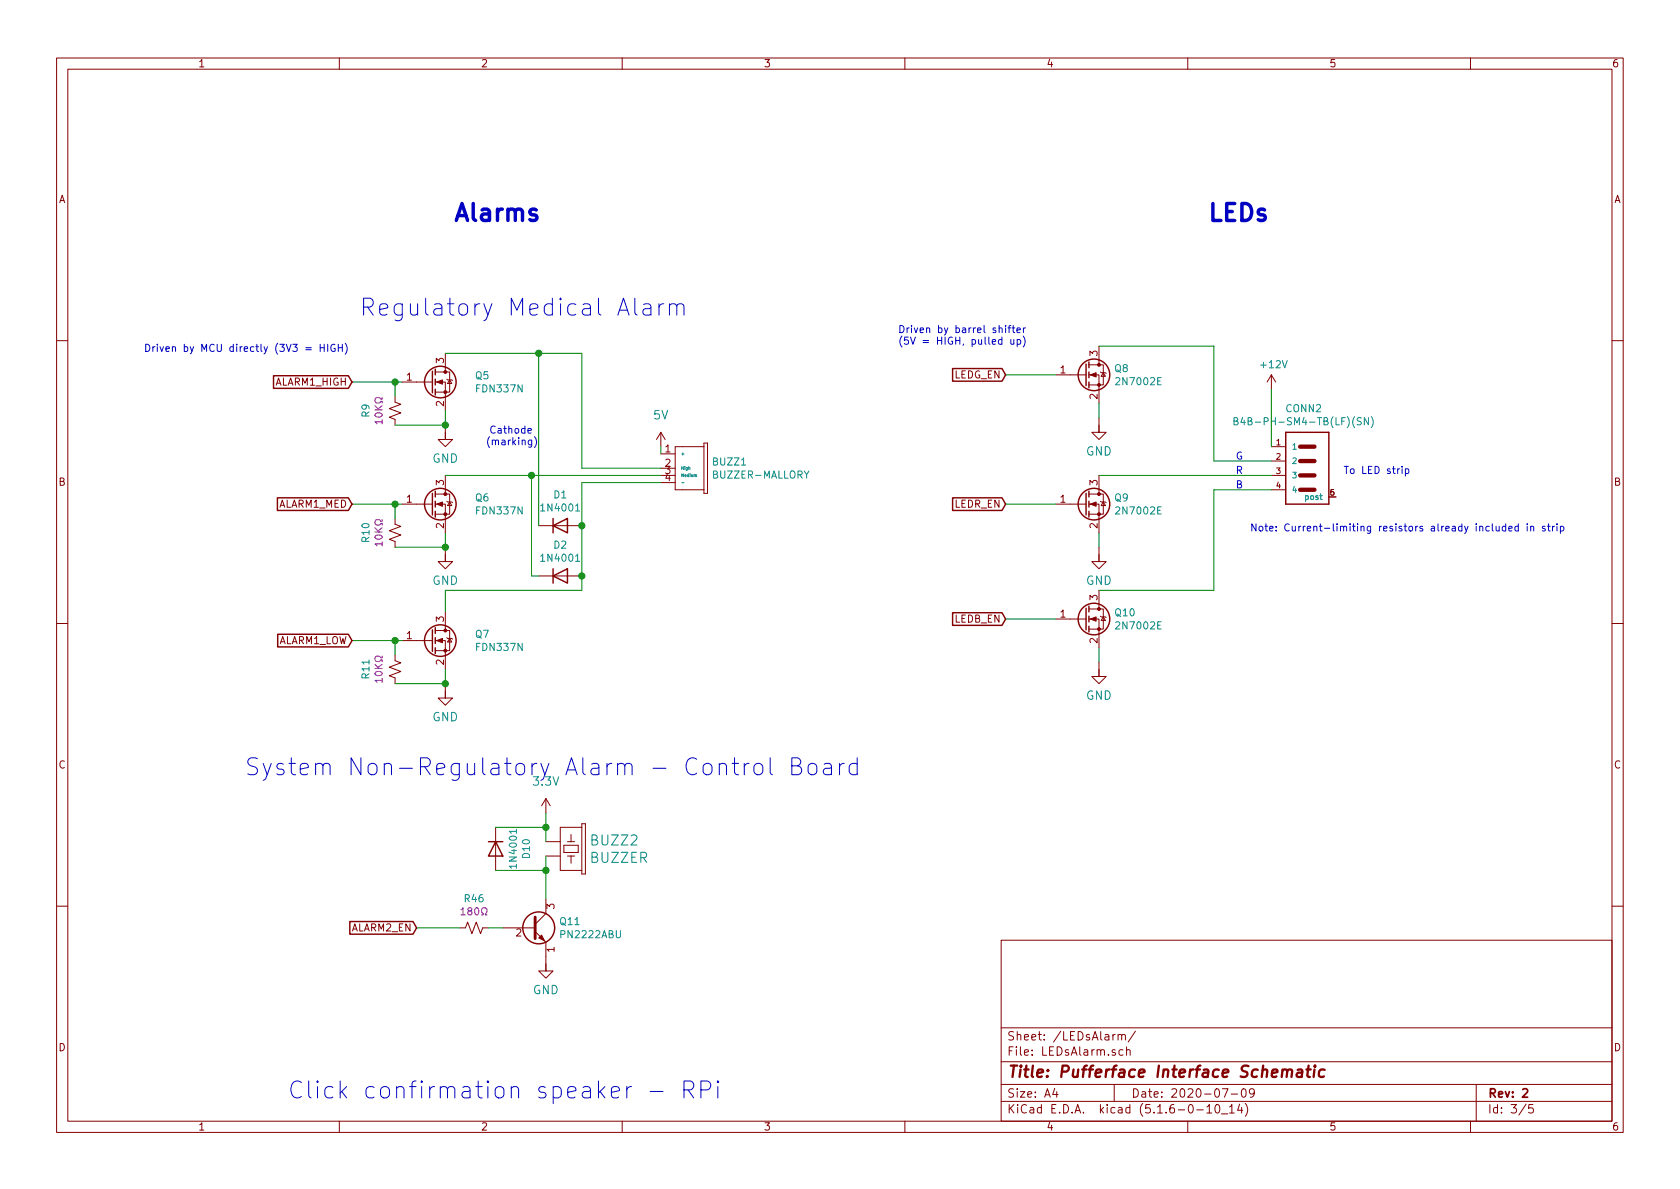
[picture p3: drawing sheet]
EESchema Schematic File Version 4
EELAYER 30 0
EELAYER END
$Descr A4 11693 8268
encoding utf-8
Sheet 3 5
Title "Pufferface Interface Schematic"
Date "2020-07-09"
Rev "2"
Comp ""
Comment1 ""
Comment2 ""
Comment3 ""
Comment4 ""
$EndDescr
Wire Wire Line
	4600 3100 4600 3150
$Comp
L Pufferfish:5V #SUPPLY08
U 1 1
P 4600 3100
F 0 "#SUPPLY08" H 4600 3100 50  0001 C CNN
F 1 "5V" H 4600 3322 59  0000 C CNN
F 2 "" H 4600 3100 50  0001 C CNN
F 3 "" H 4600 3100 50  0001 C CNN
	1    4600 3100
	1    0    0    -1  
$EndComp
Wire Wire Line
	4600 3350 4050 3350
Text GLabel 2450 3500 0    50   Input ~ 0
ALARM1_MED
Connection ~ 2750 3500
Wire Wire Line
	2750 3500 2800 3500
Wire Wire Line
	2450 3500 2750 3500
$Comp
L Pufferfish:GND #GND?
U 1 1
P 3100 3900
AR Path="/5EE93EE8" Ref="#GND?"  Part="1" 
AR Path="/5EE41C08/5EE93EE8" Ref="#GND?"  Part="1" 
AR Path="/5F073FE9/5EE93EE8" Ref="#GND06"  Part="1" 
F 0 "#GND06" H 3100 3900 50  0001 C CNN
F 1 "GND" H 3100 3770 59  0000 C CNN
F 2 "" H 3100 3900 50  0001 C CNN
F 3 "" H 3100 3900 50  0001 C CNN
	1    3100 3900
	1    0    0    -1  
$EndComp
$Comp
L Pufferfish:RES_SMD_0805 R?
U 1 1
P 2750 3700
AR Path="/5EE93EF5" Ref="R?"  Part="1" 
AR Path="/5EE41C08/5EE93EF5" Ref="R?"  Part="1" 
AR Path="/5F073FE9/5EE93EF5" Ref="R10"  Part="1" 
F 0 "R10" V 2545 3700 50  0000 C CNN
F 1 "RES_SMD_0805" H 2830 3510 50  0001 L CNN
F 2 "Pufferfish:RES_SMD_0805" H 2950 3300 50  0001 C CNN
F 3 "~" H 2750 3700 50  0001 C CNN
F 4 "?%" H 2900 3600 50  0001 C CNN "Tolerance"
F 5 "10KΩ" V 2636 3700 50  0000 C CNN "Resistance"
	1    2750 3700
	1    0    0    -1  
$EndComp
Wire Wire Line
	2750 3800 3100 3800
Wire Wire Line
	2750 3500 2750 3600
$Comp
L Pufferfish:GND #GND?
U 1 1
P 3100 4850
AR Path="/5EE5B705" Ref="#GND?"  Part="1" 
AR Path="/5EE41C08/5EE5B705" Ref="#GND?"  Part="1" 
AR Path="/5F073FE9/5EE5B705" Ref="#GND07"  Part="1" 
F 0 "#GND07" H 3100 4850 50  0001 C CNN
F 1 "GND" H 3100 4720 59  0000 C CNN
F 2 "" H 3100 4850 50  0001 C CNN
F 3 "" H 3100 4850 50  0001 C CNN
	1    3100 4850
	1    0    0    -1  
$EndComp
Text GLabel 2450 4450 0    50   Input ~ 0
ALARM1_LOW
Wire Wire Line
	3100 4100 3100 4250
Text GLabel 2450 2650 0    50   Input ~ 0
ALARM1_HIGH
Connection ~ 2750 2650
Wire Wire Line
	2750 2650 2800 2650
Wire Wire Line
	2450 2650 2750 2650
$Comp
L Pufferfish:GND #GND?
U 1 1
P 3100 3050
AR Path="/5EEAC69F" Ref="#GND?"  Part="1" 
AR Path="/5EE41C08/5EEAC69F" Ref="#GND?"  Part="1" 
AR Path="/5F073FE9/5EEAC69F" Ref="#GND05"  Part="1" 
F 0 "#GND05" H 3100 3050 50  0001 C CNN
F 1 "GND" H 3100 2920 59  0000 C CNN
F 2 "" H 3100 3050 50  0001 C CNN
F 3 "" H 3100 3050 50  0001 C CNN
	1    3100 3050
	1    0    0    -1  
$EndComp
$Comp
L Pufferfish:RES_SMD_0805 R?
U 1 1
P 2750 2850
AR Path="/5EEAC6AC" Ref="R?"  Part="1" 
AR Path="/5EE41C08/5EEAC6AC" Ref="R?"  Part="1" 
AR Path="/5F073FE9/5EEAC6AC" Ref="R9"  Part="1" 
F 0 "R9" V 2545 2850 50  0000 C CNN
F 1 "RES_SMD_0805" H 2830 2660 50  0001 L CNN
F 2 "Pufferfish:RES_SMD_0805" H 2950 2450 50  0001 C CNN
F 3 "~" H 2750 2850 50  0001 C CNN
F 4 "?%" H 2900 2750 50  0001 C CNN "Tolerance"
F 5 "10KΩ" V 2636 2850 50  0000 C CNN "Resistance"
	1    2750 2850
	1    0    0    -1  
$EndComp
Wire Wire Line
	2750 2650 2750 2750
Wire Wire Line
	4050 3250 4600 3250
Wire Wire Line
	4050 2450 4050 3250
Wire Wire Line
	3750 3650 3750 2450
Wire Wire Line
	3750 2450 4050 2450
Wire Wire Line
	3700 3300 3700 4000
Wire Wire Line
	3700 4000 3750 4000
Wire Wire Line
	3100 3300 3700 3300
Connection ~ 3700 3300
Wire Wire Line
	3700 3300 4600 3300
Wire Wire Line
	3100 4100 4050 4100
Wire Wire Line
	3100 2450 3750 2450
Connection ~ 3750 2450
Text Notes 8400 1550 0    118  ~ 24
LEDs
Text Notes 3150 1550 0    118  ~ 24
Alarms
Text Notes 2500 2200 0    118  ~ 0
Regulatory Medical Alarm
$Comp
L Diode:1N4001 D2
U 1 1
P 3900 4000
F 0 "D2" H 3900 4217 50  0000 C CNN
F 1 "1N4001" H 3900 4126 50  0000 C CNN
F 2 "Diode_THT:D_DO-41_SOD81_P10.16mm_Horizontal" H 3900 3825 50  0001 C CNN
F 3 "http://www.vishay.com/docs/88503/1n4001.pdf" H 3900 4000 50  0001 C CNN
	1    3900 4000
	1    0    0    -1  
$EndComp
Wire Wire Line
	4050 3350 4050 3650
$Comp
L Diode:1N4001 D1
U 1 1
P 3900 3650
F 0 "D1" H 3900 3867 50  0000 C CNN
F 1 "1N4001" H 3900 3776 50  0000 C CNN
F 2 "Diode_THT:D_DO-41_SOD81_P10.16mm_Horizontal" H 3900 3475 50  0001 C CNN
F 3 "http://www.vishay.com/docs/88503/1n4001.pdf" H 3900 3650 50  0001 C CNN
	1    3900 3650
	1    0    0    -1  
$EndComp
Connection ~ 4050 3650
Wire Wire Line
	4050 3650 4050 4000
Connection ~ 4050 4000
Wire Wire Line
	4050 4000 4050 4100
Text GLabel 7000 3500 0    50   Input ~ 0
LEDR_EN
Text GLabel 7000 2600 0    50   Input ~ 0
LEDG_EN
$Comp
L Transistor_FET:2N7002E Q8
U 1 1
P 7550 2600
F 0 "Q8" H 7754 2646 50  0000 L CNN
F 1 "2N7002E" H 7754 2555 50  0000 L CNN
F 2 "Package_TO_SOT_SMD:SOT-23" H 7750 2525 50  0001 L CIN
F 3 "http://www.diodes.com/assets/Datasheets/ds30376.pdf" H 7550 2600 50  0001 L CNN
	1    7550 2600
	1    0    0    -1  
$EndComp
Text GLabel 7000 4300 0    50   Input ~ 0
LEDB_EN
Text Notes 8600 3200 0    50   ~ 0
G
Text Notes 8600 3300 0    50   ~ 0
R
Text Notes 8600 3400 0    50   ~ 0
B
$Comp
L Controller_Library:B4B-PH-SM4-TB(LF)(SN) CONN2
U 1 1
P 9050 3250
F 0 "CONN2" H 9075 3667 50  0000 C CNN
F 1 "B4B-PH-SM4-TB(LF)(SN)" H 9075 3576 50  0000 C CNN
F 2 "Pufferfish:JST_B4B-PH-SM4-TB" H 9450 3250 50  0001 L BNN
F 3 "JST" H 9050 3250 50  0001 L BNN
F 4 "JST Sales America Inc." H 9850 3150 50  0001 C CNN "Manufacturer"
	1    9050 3250
	1    0    0    -1  
$EndComp
Wire Wire Line
	8450 3200 8850 3200
Wire Wire Line
	8450 2400 8450 3200
Wire Wire Line
	8850 3400 8450 3400
Wire Wire Line
	8450 3400 8450 4100
Wire Wire Line
	7650 4100 8450 4100
Wire Wire Line
	7650 3300 8850 3300
Wire Wire Line
	7650 2400 8450 2400
Text Notes 8700 3700 0    50   ~ 0
Note: Current-limiting resistors already included in strip
Text Notes 9350 3300 0    50   ~ 0
To LED strip
Wire Wire Line
	8850 2700 8850 3100
$Comp
L Transistor_FET:2N7002E Q10
U 1 1
P 7550 4300
F 0 "Q10" H 7754 4346 50  0000 L CNN
F 1 "2N7002E" H 7754 4255 50  0000 L CNN
F 2 "Package_TO_SOT_SMD:SOT-23" H 7750 4225 50  0001 L CIN
F 3 "http://www.diodes.com/assets/Datasheets/ds30376.pdf" H 7550 4300 50  0001 L CNN
	1    7550 4300
	1    0    0    -1  
$EndComp
$Comp
L Pufferfish:GND #GND?
U 1 1
P 7650 4700
AR Path="/5EF24A2B" Ref="#GND?"  Part="1" 
AR Path="/5EE41C08/5EF24A2B" Ref="#GND?"  Part="1" 
AR Path="/5F073FE9/5EF24A2B" Ref="#GND010"  Part="1" 
F 0 "#GND010" H 7650 4700 50  0001 C CNN
F 1 "GND" H 7650 4570 59  0000 C CNN
F 2 "" H 7650 4700 50  0001 C CNN
F 3 "" H 7650 4700 50  0001 C CNN
	1    7650 4700
	1    0    0    -1  
$EndComp
Wire Wire Line
	7650 4500 7650 4600
$Comp
L Pufferfish:GND #GND?
U 1 1
P 7650 3900
AR Path="/5F0DEB18" Ref="#GND?"  Part="1" 
AR Path="/5EE41C08/5F0DEB18" Ref="#GND?"  Part="1" 
AR Path="/5F073FE9/5F0DEB18" Ref="#GND09"  Part="1" 
F 0 "#GND09" H 7650 3900 50  0001 C CNN
F 1 "GND" H 7650 3770 59  0000 C CNN
F 2 "" H 7650 3900 50  0001 C CNN
F 3 "" H 7650 3900 50  0001 C CNN
	1    7650 3900
	1    0    0    -1  
$EndComp
Wire Wire Line
	7650 3700 7650 3800
$Comp
L Pufferfish:GND #GND?
U 1 1
P 7650 3000
AR Path="/5F0E1E24" Ref="#GND?"  Part="1" 
AR Path="/5EE41C08/5F0E1E24" Ref="#GND?"  Part="1" 
AR Path="/5F073FE9/5F0E1E24" Ref="#GND08"  Part="1" 
F 0 "#GND08" H 7650 3000 50  0001 C CNN
F 1 "GND" H 7650 2870 59  0000 C CNN
F 2 "" H 7650 3000 50  0001 C CNN
F 3 "" H 7650 3000 50  0001 C CNN
	1    7650 3000
	1    0    0    -1  
$EndComp
Wire Wire Line
	7650 2800 7650 2900
Wire Wire Line
	2750 2950 3100 2950
Wire Wire Line
	3100 2850 3100 2950
Wire Wire Line
	3100 3700 3100 3800
Wire Wire Line
	3100 4650 3100 4750
$Comp
L power:+12V #PWR05
U 1 1
P 8850 2700
F 0 "#PWR05" H 8850 2550 50  0001 C CNN
F 1 "+12V" H 8865 2873 50  0000 C CNN
F 2 "" H 8850 2700 50  0001 C CNN
F 3 "" H 8850 2700 50  0001 C CNN
	1    8850 2700
	1    0    0    -1  
$EndComp
Text Notes 6250 2400 0    50   ~ 0
Driven by barrel shifter \n(5V = HIGH, pulled up)
Text Notes 3750 3100 2    50   ~ 0
Cathode \n(marking)
$Comp
L Pufferfish:FDN337N Q5
U 1 1
P 3100 2650
F 0 "Q5" H 3304 2696 50  0000 L CNN
F 1 "FDN337N" H 3304 2605 50  0000 L CNN
F 2 "Package_TO_SOT_SMD:SuperSOT-3" H 3300 2575 50  0001 L CIN
F 3 "" H 3100 2650 50  0001 L CNN
	1    3100 2650
	1    0    0    -1  
$EndComp
$Comp
L Pufferfish:FDN337N Q6
U 1 1
P 3100 3500
F 0 "Q6" H 3304 3546 50  0000 L CNN
F 1 "FDN337N" H 3304 3455 50  0000 L CNN
F 2 "Package_TO_SOT_SMD:SuperSOT-3" H 3300 3425 50  0001 L CIN
F 3 "" H 3100 3500 50  0001 L CNN
	1    3100 3500
	1    0    0    -1  
$EndComp
$Comp
L Pufferfish:BUZZER-MALLORY BUZZ1
U 1 1
P 5000 3250
F 0 "BUZZ1" V 4954 3203 50  0000 L CNN
F 1 "BUZZER-MALLORY" V 5045 3203 50  0000 L CNN
F 2 "Pufferfish:Buzzer-MSS5MMG" H 5000 3250 50  0001 C CNN
F 3 "https://www.mspindy.com/Specifications/MSS5MMG.pdf" H 5000 3250 50  0001 C CNN
	1    5000 3250
	0    1    1    0   
$EndComp
Connection ~ 3100 2950
Connection ~ 3100 3800
Text Notes 1700 5400 0    118  ~ 0
System Non-Regulatory Alarm - Control Board
Text Notes 1000 2450 0    50   ~ 0
Driven by MCU directly (3V3 = HIGH)
Text Notes 2000 7650 0    118  ~ 0
Click confirmation speaker - RPi
$Comp
L Pufferfish:BUZZER-12MM BUZZ2
U 1 1
P 3900 5850
F 0 "BUZZ2" V 3889 6052 70  0000 L CNN
F 1 "BUZZER" V 4010 6052 70  0000 L CNN
F 2 "Pufferfish:Buzzer-CUI_CSQG703BP" H 3900 5500 50  0001 C CNN
F 3 "" H 3900 5850 50  0001 C CNN
	1    3900 5850
	0    1    1    0   
$EndComp
$Comp
L Pufferfish:GND #GND?
U 1 1
P 3800 6750
AR Path="/5F8C4A2F" Ref="#GND?"  Part="1" 
AR Path="/5EE41C08/5F8C4A2F" Ref="#GND?"  Part="1" 
AR Path="/5F073FE9/5F8C4A2F" Ref="#GND0108"  Part="1" 
F 0 "#GND0108" H 3800 6750 50  0001 C CNN
F 1 "GND" H 3800 6620 59  0000 C CNN
F 2 "" H 3800 6750 50  0001 C CNN
F 3 "" H 3800 6750 50  0001 C CNN
	1    3800 6750
	1    0    0    -1  
$EndComp
Text GLabel 2900 6450 0    50   Input ~ 0
ALARM2_EN
Wire Wire Line
	3800 6050 3800 6250
$Comp
L Diode:1N4001 D10
U 1 1
P 3450 5900
F 0 "D10" H 3450 6117 50  0000 C CNN
F 1 "1N4001" H 3450 6026 50  0000 C CNN
F 2 "Diode_THT:D_DO-41_SOD81_P10.16mm_Horizontal" H 3450 5725 50  0001 C CNN
F 3 "http://www.vishay.com/docs/88503/1n4001.pdf" H 3450 5900 50  0001 C CNN
	1    3450 5900
	0    1    1    0   
$EndComp
Wire Wire Line
	3450 5750 3800 5750
Wire Wire Line
	3800 5750 3800 5650
Wire Wire Line
	3800 5850 3800 5750
Connection ~ 3800 5750
Wire Wire Line
	3450 6050 3800 6050
Wire Wire Line
	3800 5950 3800 6050
Connection ~ 3800 6050
$Comp
L Transistor_BJT:2N2219 Q11
U 1 1
P 3700 6450
F 0 "Q11" H 3890 6496 50  0000 L CNN
F 1 "PN2222ABU" H 3890 6405 50  0000 L CNN
F 2 "Package_TO_SOT_THT:TO-92" H 3900 6375 50  0001 L CIN
F 3 "http://www.onsemi.com/pub_link/Collateral/2N2219-D.PDF" H 3700 6450 50  0001 L CNN
	1    3700 6450
	1    0    0    -1  
$EndComp
Connection ~ 3100 4750
$Comp
L Pufferfish:FDN337N Q7
U 1 1
P 3100 4450
F 0 "Q7" H 3304 4496 50  0000 L CNN
F 1 "FDN337N" H 3304 4405 50  0000 L CNN
F 2 "Package_TO_SOT_SMD:SuperSOT-3" H 3300 4375 50  0001 L CIN
F 3 "" H 3100 4450 50  0001 L CNN
	1    3100 4450
	1    0    0    -1  
$EndComp
Connection ~ 2750 4450
Wire Wire Line
	2750 4450 2800 4450
Wire Wire Line
	2450 4450 2750 4450
$Comp
L Pufferfish:RES_SMD_0805 R?
U 1 1
P 2750 4650
AR Path="/5EE5B711" Ref="R?"  Part="1" 
AR Path="/5EE41C08/5EE5B711" Ref="R?"  Part="1" 
AR Path="/5F073FE9/5EE5B711" Ref="R11"  Part="1" 
F 0 "R11" V 2545 4650 50  0000 C CNN
F 1 "RES_SMD_0805" H 2830 4460 50  0001 L CNN
F 2 "Pufferfish:RES_SMD_0805" H 2950 4250 50  0001 C CNN
F 3 "~" H 2750 4650 50  0001 C CNN
F 4 "?%" H 2900 4550 50  0001 C CNN "Tolerance"
F 5 "10KΩ" V 2636 4650 50  0000 C CNN "Resistance"
	1    2750 4650
	1    0    0    -1  
$EndComp
Wire Wire Line
	2750 4750 3100 4750
Wire Wire Line
	2750 4450 2750 4550
$Comp
L Pufferfish:RES_SMD_0805 R?
U 1 1
P 3300 6450
AR Path="/5F5452FF" Ref="R?"  Part="1" 
AR Path="/5EE41C08/5F5452FF" Ref="R?"  Part="1" 
AR Path="/5F073FE9/5F5452FF" Ref="R46"  Part="1" 
F 0 "R46" V 3095 6450 50  0000 C CNN
F 1 "RES_SMD_0805" H 3380 6260 50  0001 L CNN
F 2 "Pufferfish:RES_SMD_0805" H 3500 6050 50  0001 C CNN
F 3 "~" H 3300 6450 50  0001 C CNN
F 4 "?%" H 3450 6350 50  0001 C CNN "Tolerance"
F 5 "180Ω" V 3186 6450 50  0000 C CNN "Resistance"
	1    3300 6450
	0    1    1    0   
$EndComp
Wire Wire Line
	2900 6450 3200 6450
Wire Wire Line
	3400 6450 3500 6450
Wire Wire Line
	7000 2600 7350 2600
$Comp
L Transistor_FET:2N7002E Q9
U 1 1
P 7550 3500
F 0 "Q9" H 7754 3546 50  0000 L CNN
F 1 "2N7002E" H 7754 3455 50  0000 L CNN
F 2 "Package_TO_SOT_SMD:SOT-23" H 7750 3425 50  0001 L CIN
F 3 "http://www.diodes.com/assets/Datasheets/ds30376.pdf" H 7550 3500 50  0001 L CNN
	1    7550 3500
	1    0    0    -1  
$EndComp
Wire Wire Line
	7000 3500 7350 3500
Wire Wire Line
	7000 4300 7350 4300
$Comp
L Pufferfish:3.3V #SUPPLY?
U 1 1
P 3800 5650
AR Path="/5FC13245" Ref="#SUPPLY?"  Part="1" 
AR Path="/5EE1053C/5FC13245" Ref="#SUPPLY?"  Part="1" 
AR Path="/5EE81B75/5FC13245" Ref="#SUPPLY?"  Part="1" 
AR Path="/5EE54DB7/5FC13245" Ref="#SUPPLY?"  Part="1" 
AR Path="/5F073FC4/5FC13245" Ref="#SUPPLY?"  Part="1" 
AR Path="/5F073FE9/5FC13245" Ref="#SUPPLY0119"  Part="1" 
F 0 "#SUPPLY0119" H 3800 5650 50  0001 C CNN
F 1 "3.3V" H 3800 5872 59  0000 C CNN
F 2 "" H 3800 5650 50  0001 C CNN
F 3 "" H 3800 5650 50  0001 C CNN
	1    3800 5650
	1    0    0    -1  
$EndComp
$EndSCHEMATC
